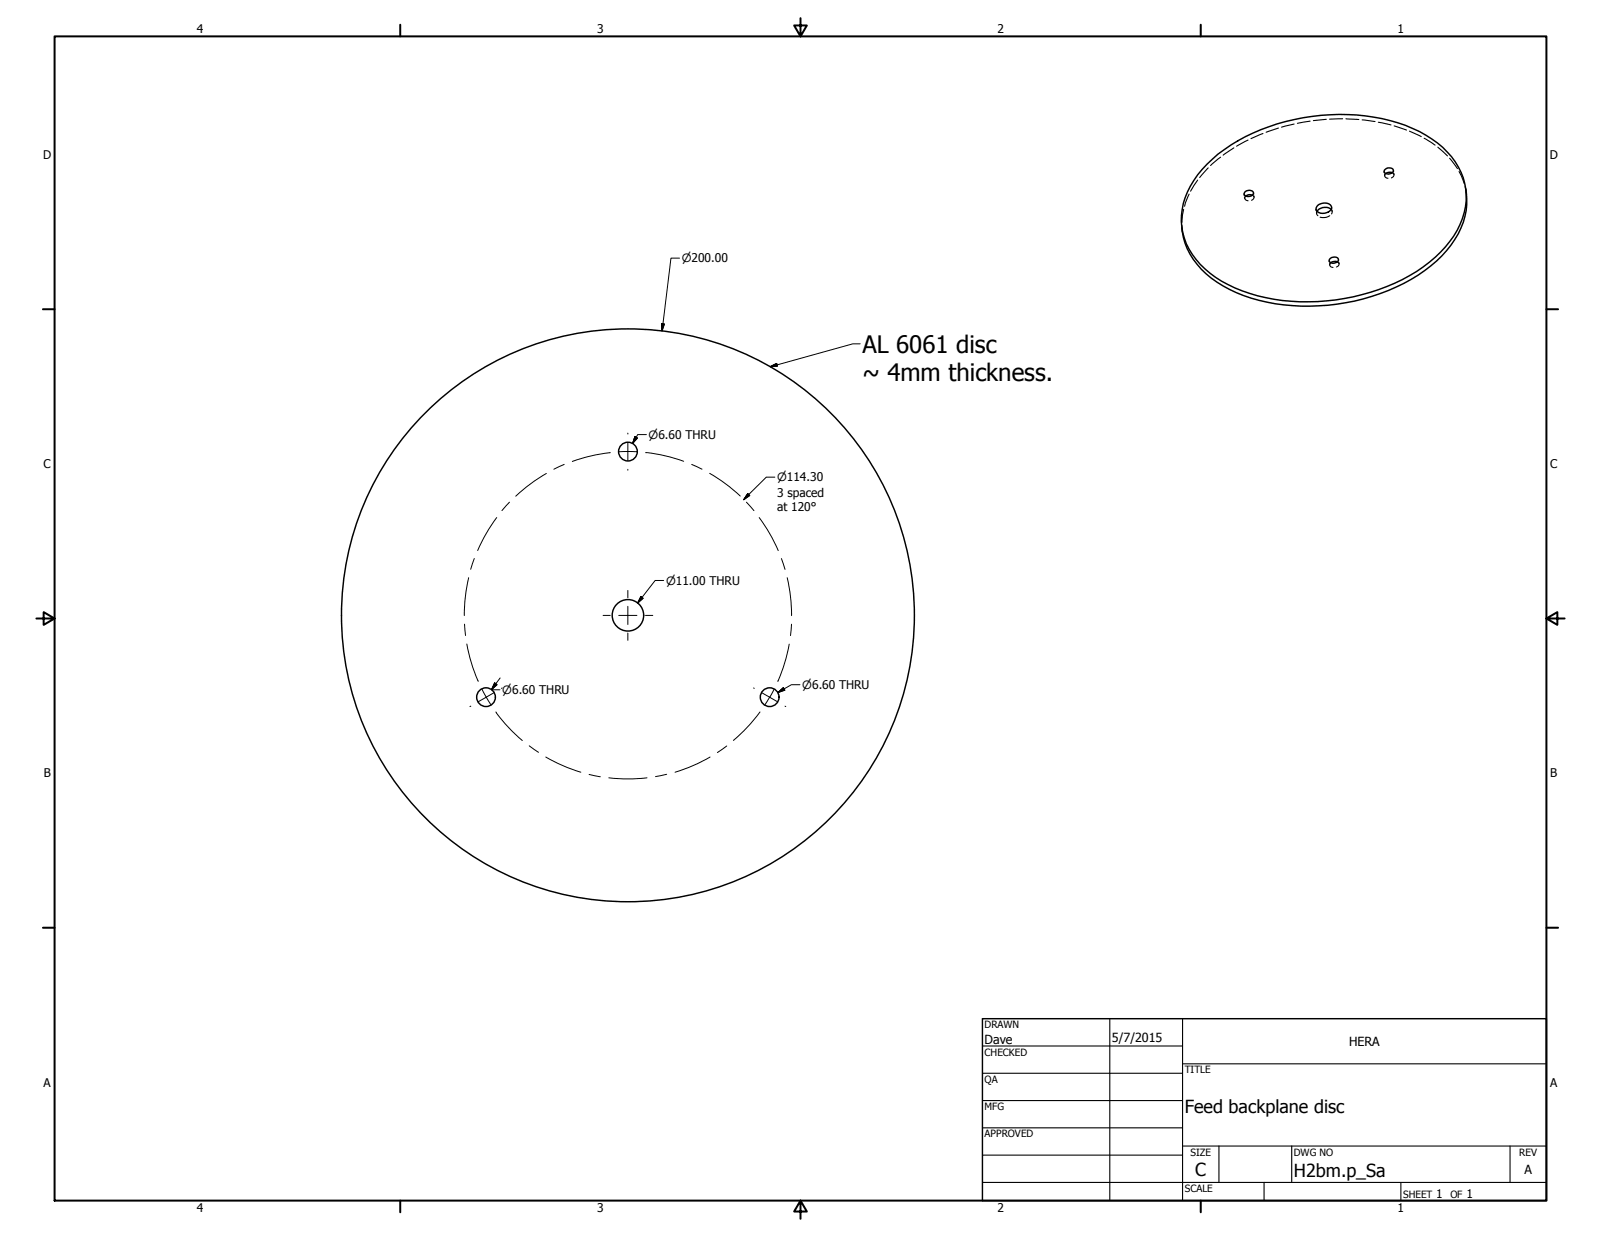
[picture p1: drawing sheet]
<svg xmlns="http://www.w3.org/2000/svg" width="559mm" height="432mm" viewBox="0 0 559 432" stroke-linecap="round" stroke-linejoin="round" font-family="sans-serif">
<!-- layer: Visible (ANSI) -->
<g fill="none" stroke="#000" stroke-width=".51">
<path d="M421.3 57.3a62 62 0 0 1 33.6-16.2 66.8 66.8 0 0 1 40.5 4.8 29 29 0 0 1 15.8 18.2 24.9 24.9 0 0 1-6.7 22.1 60.4 60.4 0 0 1-35.3 18 64.7 64.7 0 0 1-42.8-6 27.6 27.6 0 0 1-13.6-17 24.2 24.2 0 0 1 5.2-20.2zM483.6 59.1a1.54 1.54 0 0 1 1.6-.6 1.54 1.54 0 0 1 1.1 1.3 1.95 1.95 0 0 1-3.2 .3zM434.7 66.9l1.5-.5a1.07 1.07 0 0 1 1.3 1 1.07 1.07 0 0 1-1.1 1.1l-.5 .1a1.06 1.06 0 0 1-1.4-.3 1.06 1.06 0 0 1 .2-1.4zM437.1 68.1l-1.4-.1-.9 .5M459.9 71.8a3.3 3.3 0 0 1 4.9 .4 2.97 2.97 0 0 1-4.4 2 1.43 1.43 0 0 1-.5-2.4zM464.6 73.1a3.6 3.6 0 0 0-4.9 .7M486 60.3l-1.5-.1-.8 .4M511.6 65.8a25.2 25.2 0 0 1-6.7 21.7 58 58 0 0 1-29 16.8 70.3 70.3 0 0 1-44.4-2.1 31.1 31.1 0 0 1-17.9-17.2l-1.1-5.5M464.1 90.5a1.86 1.86 0 0 1 3.1 .1 1.71 1.71 0 0 1-1.6 1.3 1.71 1.71 0 0 1-1.7-1.1zM466.8 91.4l-1.5-.1-.8 .4"/>
<circle cx="219.2" cy="157.6" r="3.3"/>
<circle cx="219.2" cy="214.8" r="5.5"/>
<circle cx="219.2" cy="214.8" r="100"/>
<circle cx="169.6" cy="243.4" r="3.3"/>
<circle cx="268.6" cy="243.4" r="3.3"/>
</g>
<!-- layer: Hidden (ANSI) -->
<g fill="none" stroke="#000" stroke-width=".38">
<path d="M421.7 58.6l-3 3.4M426 54.9l-3.5 2.9M430.7 51.6l-3.8 2.6M435.6 48.9l-4 2.2M440.8 46.6l-4.2 1.8M446.2 44.7l-4.3 1.5M451.7 43.3l-4.4 1.1M457.3 42.3l-4.5 .8M462.9 41.7l-4.5 .4M468.6 41.5l-4.5 .1M469.8 41.5l4.5 .2M475.4 41.8l4.5 .6"/>
<path d="M481.1 42.7l4.4 .9M483.1 59.9l.1 .5M486.3 59.4l.1 .5M486.6 43.9l4.3 1.5M491.9 45.8l4.2 1.9M497.1 48.3l3.8 2.4M501.8 51.4l3.4 3M506 55.2l2.7 3.7M509.3 59.9l1.7 4.2M412.6 78.7l.1 2.3M413.1 73.1l-.5 4.5M415 67.8l-1.6 4.2"/>
<path d="M418 62.9l-2.5 3.8M434.2 67.8l.1 .5M434.3 68.8l.2 .5M434.8 68.5a.93 .93 0 0 0-.2 1.1 .93 .93 0 0 0 1 .5M437.1 68.1a.92 .92 0 0 1 .6 1.1 .92 .92 0 0 1-.9 .7M437.5 67.3l.1 .5M437.6 68.3l.1 .5M459.3 73l.1 .5M459.5 74v.5M459.7 73.8a1.09 1.09 0 0 0 .3 1.5M464.1 75.3a3.9 3.9 0 0 1-3.3 .5M464.6 73.1a1.16 1.16 0 0 1 .2 1.6"/>
<path d="M464.8 72.3v.5M464.9 73.3v.5M483.2 60.9l.1 .5M483.7 60.6a.93 .93 0 0 0-.3 1.1 .93 .93 0 0 0 1 .5M486 60.3a.96 .96 0 0 1 .5 1 .96 .96 0 0 1-.9 .8M486.5 60.5v.5M511.4 65.2l.4 2.2M463.9 91l.1 .5M464.1 92v.5M464.5 91.7a.93 .93 0 0 0-.3 1.1 .93 .93 0 0 0 1.1 .5M466.8 91.4a.96 .96 0 0 1 .5 1 .96 .96 0 0 1-.8 .8M467.2 90.6v.5"/>
<path d="M467.3 91.6l.1 .5"/>
</g>
<!-- layer: Border (ANSI) -->
<g fill="none" stroke="#000" stroke-width=".7">
<path d="M19 12.7h520.8v406.4h-520.8zM139.7 8.6v4.1M279.4 6.3v6.4l-2.2-3.8h4.4l-2.2 3.8M419.1 8.6v4.1M15 107.9h4M539.8 107.9h4M12.7 215.9h6.3l-3.8-2.2v4.4l3.8-2.2M539.8 215.9l3.8 2.2v-4.4l-3.8 2.2h6.3M15 323.8h4M539.8 323.8h4M139.7 419.1v4.1M279.4 419.1l2.2 3.8h-4.4l2.2-3.8v6.3"/>
<path d="M419.1 419.1v4.1"/>
</g>
<!-- layer: Title (ANSI) -->
<g fill="none" stroke="#000" stroke-width=".38">
<path d="M387.3 355.6v63.5M412.7 355.6v63.5M342.9 365.1h69.8M342.9 374.6h69.8M412.7 371.3h127.1M342.9 384.2h69.8M342.9 393.7h69.8M342.9 412.7h196.9M342.9 403.2h69.8M412.7 400h127.1M425.4 400v12.7M441.2 412.7v6.4"/>
<path d="M450.8 400v12.7M488.9 412.7v6.4M527 400v12.7"/>
</g>
<path d="M342.9 355.6h196.9v63.5h-196.9z" fill="none" stroke="#000" stroke-width=".51"/>
<!-- layer: Symbol (ANSI) -->
<path d="M268.8 128l2.3-1.1 .2 .9zM300.2 120h-2.5l-28.9 8M221.6 152.4l.9 .5-1.7 1.9zM225.6 151.7h-3l-1.8 3.1M223.7 208.2l.8 .7-1.9 1.6zM231.6 202.6h-2.9l-6.1 7.9M172.7 238.4l.8 .6-1.9 1.7zM174.6 236.7l-3.1 4.1h3M279.2 239h-3l-4.7 2.7M271.5 241.7l1.9-1.7 .5 .9z" fill="none" stroke="#000" stroke-width=".35"/>
<path d="M268.8 128l2.3-1.1zM268.8 128l2.3-1.1 .2 .9zM221.6 152.4l-.8 2.4zM221.6 152.4l.9 .5-1.7 1.9zM223.7 208.2l-1.1 2.3zM223.7 208.2l.8 .7-1.9 1.6zM172.7 238.4l-1.1 2.3zM172.7 238.4l.8 .6-1.9 1.7zM271.5 241.7l1.9-1.7zM271.5 241.7l1.9-1.7 .5 .9z" fill="#000" stroke="#000" stroke-width=".35"/>
<!-- layer: Center Mark (ANSI) -->
<g fill="none" stroke="#000" stroke-width=".35">
<path d="M219.1 151.2v.3M219.1 154.5v6.3M219.1 163.8v.3M210.5 214.8h2.5M216 214.8h6.3M219.1 206.1v2.6M219.1 211.6v6.4M225.3 214.8h2.5M219.1 221v2.5M164.3 246.5l-.3 .1M172.4 241.8l-5.5 3.2M175.3 240.2l-.3 .1"/>
<path d="M263 240.2l.3 .1M265.9 241.8l5.5 3.2M274 246.5l.3 .1"/>
</g>
<!-- layer: Centerline (ANSI) -->
<g fill="none" stroke="#000" stroke-width=".35">
<path d="M213 158l-6.3 1-7 2.1M216 157.7h6.3M225.3 158h.3M225.6 158l6 1 7 2M177.8 175.3l-2.6 3M190.7 165.3l-6.1 4-4.6 3.9M196.9 162.1l-3.6 1.7M241.4 162.1l3.6 1.7M247.7 165.2l5.1 3.3 5.6 4.7M260.5 175.3l2.7 3M165.5 194.9l-1.2 3.8M173.4 180.6l-4 6.1-2.7 5.5"/>
<path d="M265 180.7l3.3 5 3.3 6.5M272.7 195l1.3 3.8M162.1 217.9l.4 3.9M163.6 201.6l-1.2 7.2-.3 6.1M274.8 201.7l1 5.9 .5 7.3M276.3 217.9l-.4 4M162.9 224.8l1.8 7.1 2.2 5.9M275.5 224.8l-1.8 7.1-2.2 6M168.2 240.6l3.2 5.4M173.1 248.5l4 5 5.2 5M265.3 248.5l-4.1 4.9-5.2 5.1M270.2 240.6l-3.2 5.5"/>
<path d="M184.7 260.3l3.3 2.3M190.5 264.3l6.5 3.2 5.7 2.1M205.6 270.3l3.9 .9M212.5 271.5l7.3 .4 6-.4M232.7 270.3l-3.9 .8M247.8 264.3l-5.4 2.7-6.8 2.6M253.7 260.4l-3.3 2.3"/>
</g>
<!-- layer: Dimension (ANSI) -->
<path d="M237.2 90.1h-3l-3.1 25.4M230.9 113l1 .1-.8 2.4zM261 172.3l.7 .7-2.1 1.4zM270.4 166.6h-2.9l-7.9 7.8" fill="none" stroke="#000" stroke-width=".35"/>
<path d="M230.9 113l.2 2.5zM230.9 113l1 .1-.8 2.4zM261 172.3l-1.4 2.1zM261 172.3l.7 .7-2.1 1.4z" fill="#000" stroke="#000" stroke-width=".35"/>
<g font-size="8.4">
<text x="301" y="123.1">AL 6061 disc</text>
<text x="301" y="133.2">~ 4mm thickness.</text>
</g>
<g font-size="6.3">
<text x="413.5" y="388.6">Feed backplane disc</text>
<text x="417.2" y="410.6">C</text>
<text x="451.6" y="410.7">H2bm.p_Sa</text>
</g>
<g font-size="4.4">
<text x="343.7" y="364.3">Dave</text>
<text x="388.1" y="363.7">5/7/2015</text>
<text x="470.9" y="365.1">HERA</text>
<text x="532.1" y="409.9">A</text>
</g>
<g font-size="4.2">
<text x="68.7" y="11.7">4</text>
<text x="208.4" y="11.7">3</text>
<text x="348.1" y="11.7">2</text>
<text x="487.8" y="11.7">1</text>
<text x="15.1" y="55.5">D</text>
<text x="540.9" y="55.5">D</text>
<text x="15.2" y="163.4">C</text>
<text x="541" y="163.4">C</text>
<text x="271.2" y="173.5">3 spaced</text>
<text x="271.2" y="178.5">at 120°</text>
<text x="15.3" y="271.4">B</text>
<text x="541.1" y="271.4">B</text>
<text x="15.2" y="379.3">A</text>
<text x="541" y="379.3">A</text>
<text x="501.3" y="418.3">1</text>
<text x="511.8" y="418.3">1</text>
<text x="68.7" y="423.2">4</text>
<text x="208.4" y="423.2">3</text>
<text x="348.1" y="423.2">2</text>
<text x="487.8" y="423.2">1</text>
</g>
<g font-size="4">
<text x="237.9" y="91.6">⌀200.00</text>
<text x="226.4" y="153.2">⌀6.60 THRU</text>
<text x="271.2" y="168">⌀114.30</text>
<text x="232.5" y="204.2">⌀11.00 THRU</text>
<text x="175.3" y="242.3">⌀6.60 THRU</text>
<text x="280" y="240.5">⌀6.60 THRU</text>
</g>
<g font-size="3.5">
<text x="343.7" y="358.9">DRAWN</text>
<text x="343.7" y="368.5">CHECKED</text>
<text x="413.5" y="374.6">TITLE</text>
<text x="343.7" y="378">QA</text>
<text x="343.7" y="387.5">MFG</text>
<text x="343.7" y="397.1">APPROVED</text>
<text x="415.5" y="403.4">SIZE</text>
<text x="451.6" y="403.4">DWG NO</text>
<text x="530.3" y="403.4">REV</text>
<text x="413.5" y="416.1">SCALE</text>
<text x="489.7" y="418.3">SHEET</text>
<text x="506.2" y="418.3">OF</text>
</g>
</svg>
